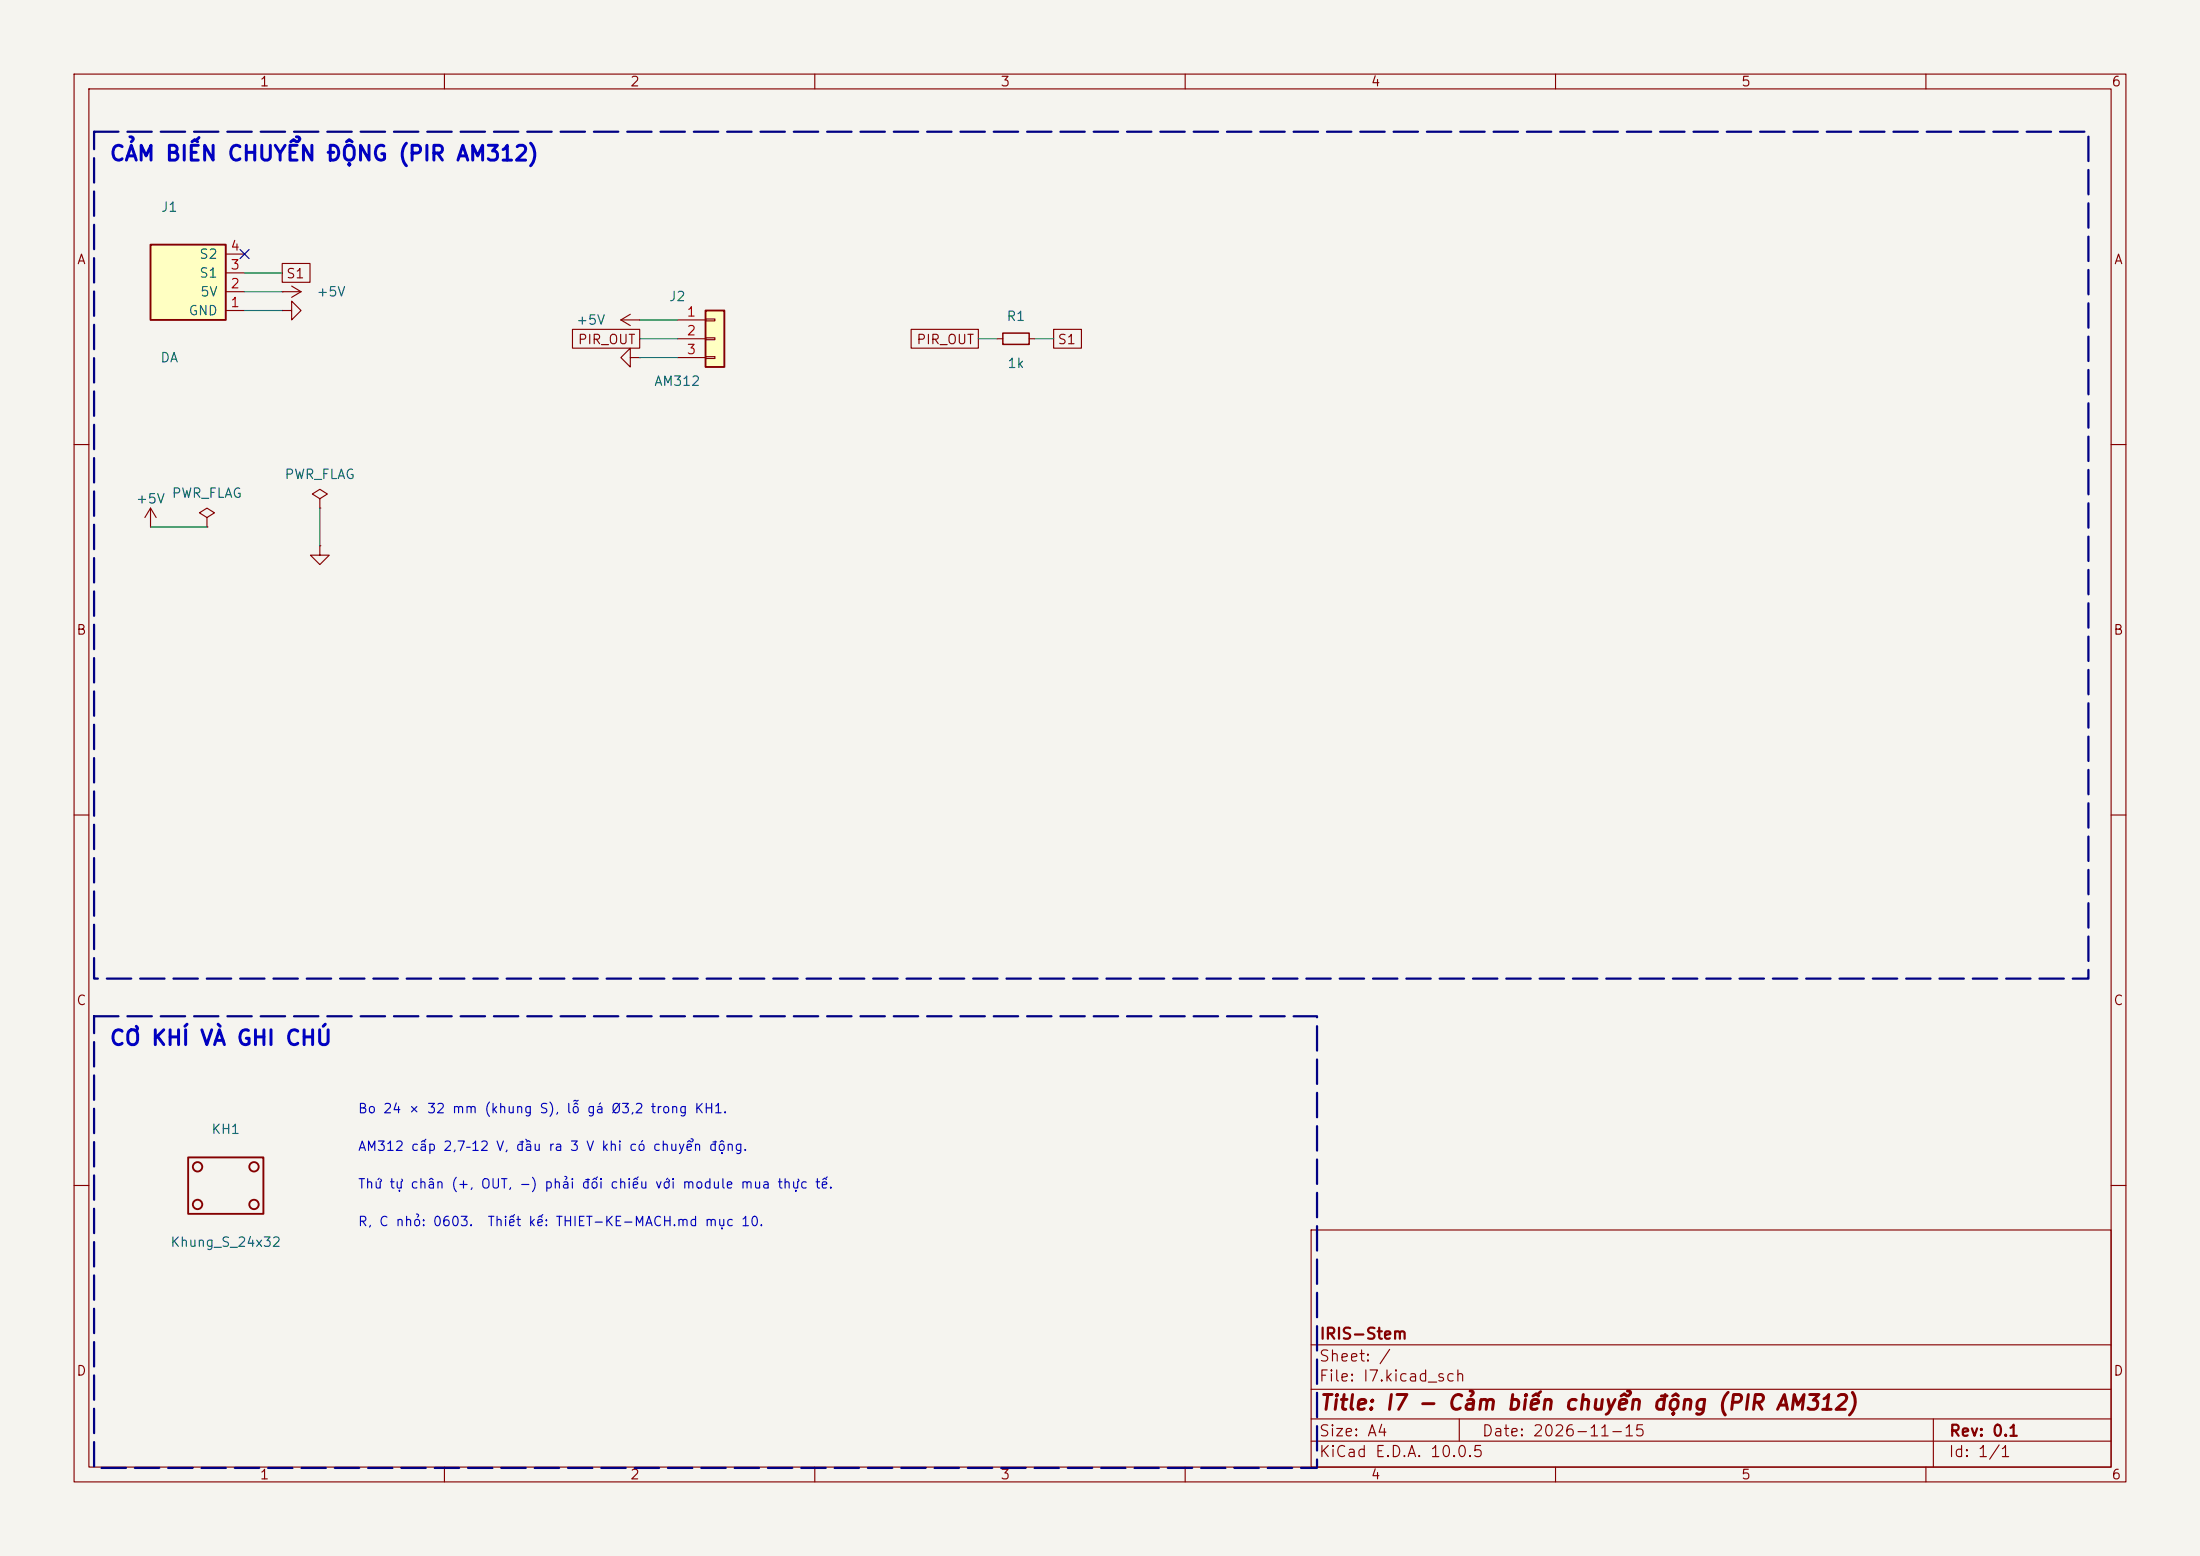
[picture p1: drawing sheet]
<svg xmlns="http://www.w3.org/2000/svg" width="297mm" height="210mm" viewBox="0 0 297 210" stroke-linecap="round" stroke-linejoin="round" font-family="sans-serif">
<path d="M0 0h297v210h-297z" fill="#f5f4ef" stroke="#f5f4ef" stroke-width=".14"/>
<g fill="none" stroke="#840000" stroke-width=".15">
<path d="M10 10h277v190h-277zM12 12h273v186h-273zM60 10v2M110 10v2M160 10v2M210 10v2M260 10v2M10 60h2M20.3 71.1h.1M20.3 68.6l-.7 1.3M20.3 68.6l.8 1.3M20.3 68.6v2.5"/>
<path d="M43.2 67.3l1-.6-1-.7-1 .7 1 .6v1.3M43.2 68.6h.1M285 60h2M10 110h2M285 110h2M10 160h2M177 166h108v32h-108zM285 160h2M60 198v2M110 198v2M160 198v2M177 194.5h108"/>
<path d="M177 191.5h108M177 187.5h108M177 181.5h108M197 191.5v3M210 198v2M260 198v2M261 191.5v6.5"/>
</g>
<path d="M95.2 41.9h2.6v7.6h-2.6z" fill="#ffffc2"/>
<g fill="none" stroke="#840000" stroke-width=".25">
<path d="M95.2 41.9h2.6v7.6h-2.6zM25.4 156.2h10.2v7.6h-10.2z"/>
<circle cx="26.7" cy="157.5" r=".63"/>
<circle cx="34.3" cy="157.5" r=".63"/>
<circle cx="26.7" cy="162.6" r=".63"/>
<circle cx="34.3" cy="162.6" r=".63"/>
</g>
<g fill="none" stroke="#840000" stroke-width=".15">
<path d="M38.1 39.4h.1M38.1 39.4h2.5M39.4 38.6l1.2 .8M40.6 39.4l-1.2 .7M38.1 41.9h1.3v-1.3l1.2 1.3-1.2 1.3v-1.3M38.1 41.9h.1M83.8 43.2h2.6M83.8 43.2l1.3 .7M85.1 48.3v-1.3l-1.3 1.3 1.3 1.2v-1.2h1.3M85.1 42.4l-1.3 .8M86.4 48.3h.1M86.4 43.2h.1"/>
<path d="M91.4 43.2h3.8M91.4 45.7h3.8M91.4 48.3h3.8M95.2 43.1h1.3v.2h-1.3zM95.2 45.6h1.3v.2h-1.3zM95.2 48.1h1.3v.3h-1.3zM27.9 69.9l1.1-.7-1.1-.6-1 .6 1 .7v1.2M27.9 71.1h.1M43.2 73.7v1.2h1.2l-1.2 1.3-1.3-1.3h1.3M43.2 73.7h.1"/>
</g>
<path d="M20.3 33h10.2v10.2h-10.2z" fill="#ffffc2"/>
<path d="M20.3 33h10.2v10.2h-10.2z" fill="none" stroke="#840000" stroke-width=".25"/>
<path d="M30.5 39.4h2.5M30.5 36.8h2.5M30.5 34.3h2.5M38.1 35.6h3.8v2.5h-3.8zM30.5 41.9h2.5M77.3 44.4h9.1v2.6h-9.1zM123 44.4h9.1v2.6h-9.1zM134.6 45.7h.8M138.9 45.7h.8M142.2 44.4h3.8v2.6h-3.8z" fill="none" stroke="#840000" stroke-width=".15"/>
<path d="M135.4 45h3.5v1.5h-3.5z" fill="none" stroke="#840000" stroke-width=".2"/>
<path d="M33 39.4h5.1M33 36.8h5.1M33 41.9h5.1M86.4 43.2h5M86.4 45.7h5M86.4 48.3h5M132.1 45.7h2.5M139.7 45.7h2.5M20.3 71.1h7.6M43.2 68.6v5.1" fill="none" stroke="#009600" stroke-width=".15"/>
<path d="M32.4 33.7l1.2 1.2M33.6 33.7l-1.2 1.2" fill="none" stroke="#000084" stroke-width=".15"/>
<path d="M12.7 17.8h269.2v114.3h-269.2zM12.7 137.2h165.1v60.9h-165.1z" fill="none" stroke="#000084" stroke-width=".3" stroke-dasharray="3.3 1.2"/>
<g font-size="2" fill="#0000c2">
<text x="14.7" y="22.2">CẢM BIẾN CHUYỂN ĐỘNG (PIR AM312)</text>
<text x="14.7" y="141.6">CƠ KHÍ VÀ GHI CHÚ</text>
</g>
<text font-size="2" fill="#840000" x="178" y="190.8">Title: I7 - Cảm biến chuyển động (PIR AM312)</text>
<g font-size="1.5" fill="#840000">
<text x="178" y="184.1">Sheet: /</text>
<text x="178" y="181.1">IRIS-Stem</text>
<text x="178" y="186.8">File: I7.kicad_sch</text>
<text x="178" y="197">KiCad E.D.A. 10.0.5</text>
<text x="178" y="194.2">Size: A4</text>
<text x="200" y="194.2">Date: 2026-11-15</text>
<text x="263" y="197">Id: 1/1</text>
<text x="263" y="194.2">Rev: 0.1</text>
</g>
<g font-size="1.3" fill="#840000">
<text x="35" y="12">1</text>
<text x="85" y="12">2</text>
<text x="135" y="12">3</text>
<text x="185" y="12">4</text>
<text x="235" y="12">5</text>
<text x="285" y="12">6</text>
<text x="10.3" y="36">A</text>
<text x="285.3" y="36">A</text>
<text x="38.5" y="37.9">S1</text>
<text x="77.9" y="46.8">PIR_OUT</text>
<text x="123.6" y="46.8">PIR_OUT</text>
<text x="142.7" y="46.8">S1</text>
<text x="10.2" y="86">B</text>
<text x="285.2" y="86">B</text>
<text x="10.2" y="136">C</text>
<text x="285.2" y="136">C</text>
<text x="10.2" y="186">D</text>
<text x="285.2" y="186">D</text>
<text x="35" y="200">1</text>
<text x="85" y="200">2</text>
<text x="135" y="200">3</text>
<text x="185" y="200">4</text>
<text x="235" y="200">5</text>
<text x="285" y="200">6</text>
</g>
<g font-size="1.3" fill="#006464">
<text x="21.6" y="28.9">J1</text>
<text x="26.8" y="35.3">S2</text>
<text x="26.8" y="37.8">S1</text>
<text x="26.9" y="40.3">5V</text>
<text x="42.6" y="40.3">+5V</text>
<text x="90.2" y="41">J2</text>
<text x="25.4" y="42.9">GND</text>
<text x="77.7" y="44.1">+5V</text>
<text x="135.8" y="43.6">R1</text>
<text x="21.6" y="49.2">DA</text>
<text x="88.2" y="52.4">AM312</text>
<text x="135.9" y="50">1k</text>
<text x="38.3" y="65">PWR_FLAG</text>
<text x="18.3" y="68.3">+5V</text>
<text x="23.1" y="67.5">PWR_FLAG</text>
<text x="28.4" y="153.4">KH1</text>
<text x="22.9" y="168.6">Khung_S_24x32</text>
</g>
<g font-size="1.3" fill="#a90000">
<text x="31" y="34.2">4</text>
<text x="31" y="41.8">1</text>
<text x="31" y="39.2">2</text>
<text x="31" y="36.7">3</text>
<text x="92.6" y="43">1</text>
<text x="92.6" y="45.6">2</text>
<text x="92.6" y="48.1">3</text>
</g>
<g font-size="1.3" fill="#0000c2">
<text x="48.2" y="155.7">AM312 cấp 2,7–12 V, đầu ra 3 V khi có chuyển động.</text>
<text x="48.2" y="150.6">Bo 24 × 32 mm (khung S), lỗ gá Ø3,2 trong KH1.</text>
<text x="48.2" y="160.7">Thứ tự chân (+, OUT, −) phải đối chiếu với module mua thực tế.</text>
<text x="48.2" y="165.8">R, C nhỏ: 0603.</text>
<text x="65.7" y="165.8">Thiết kế: THIET-KE-MACH.md mục 10.</text>
</g>
</svg>
